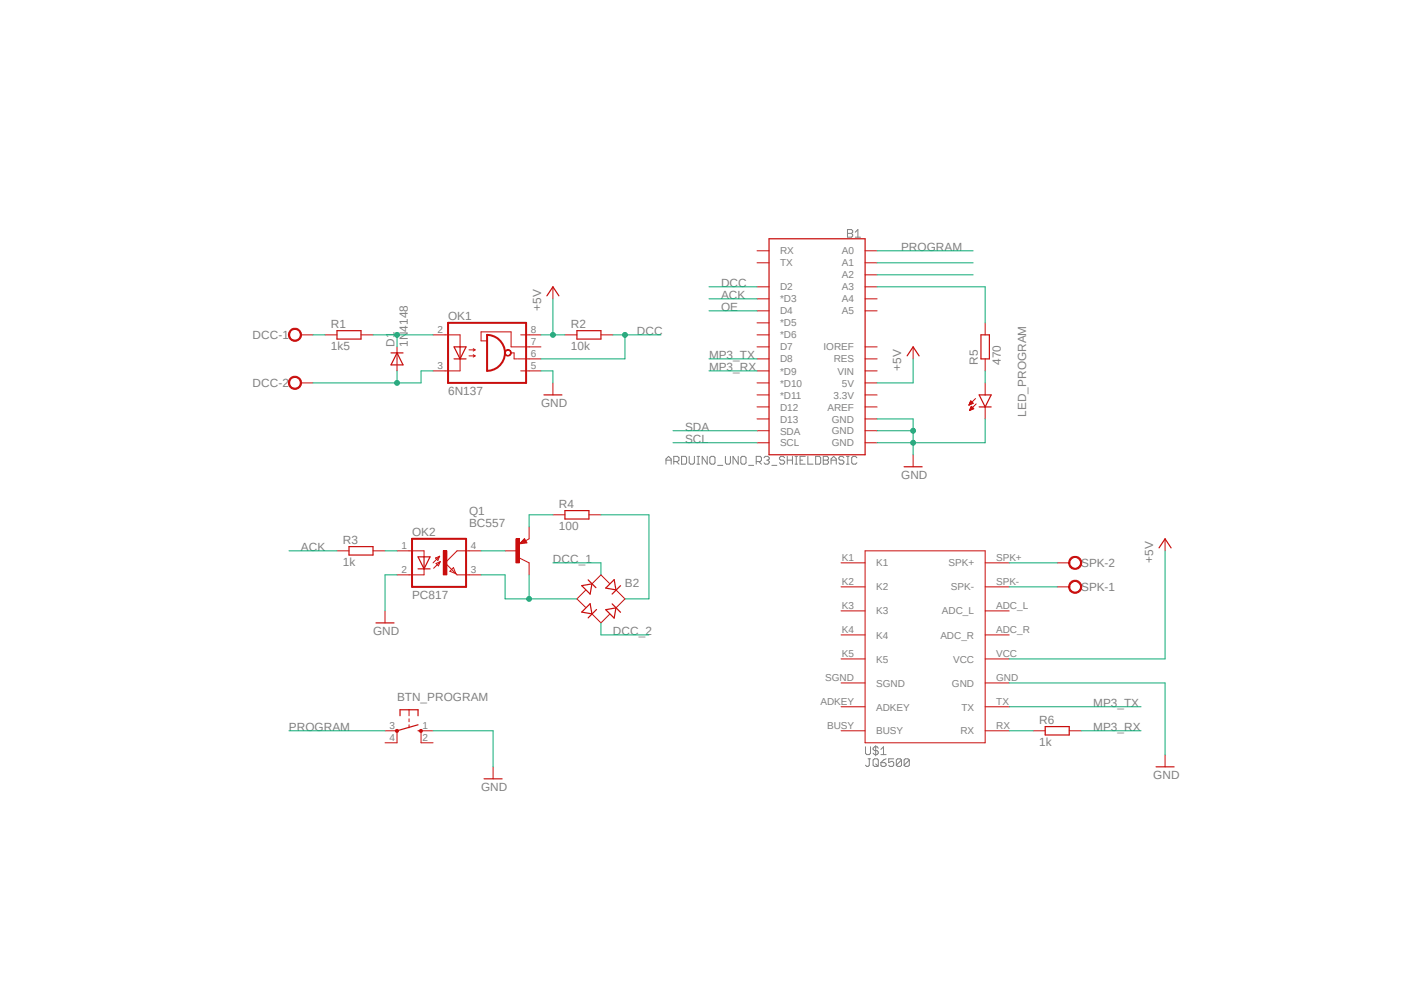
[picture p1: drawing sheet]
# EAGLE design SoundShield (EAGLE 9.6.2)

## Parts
B1  ARDUINO_UNO_R3_SHIELDBASIC  [UNO_R3_SHIELD]
B2  RB1A  [RB1A]
BTN_PROGRAM  10-XX  [B3F-10XX]
D1  1N4148  1N4148DO35-7  [DO35-7]
DCC  W237-102  [W237-102]
LED_PROGRAM  LED3MM  [LED3MM]
OK1  6N137  [DIL08]
OK2  PC817  [DIL04]
Q1  BC557  [TO92]
R1  1k5  R-EU_0207/2V  [0207/2V]
R2  10k  R-EU_0207/2V  [0207/2V]
R3  1k  R-EU_0207/2V  [0207/2V]
R4  100  R-EU_0207/2V  [0207/2V]
R5  470  R-EU_0207/2V  [0207/2V]
R6  1k  R-EU_0207/2V  [0207/2V]
SPK  W237-102  [W237-102]
U$1  JQ6500  [JQ6500-PACKAGE]

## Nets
+5V: B1.5V OK1.8(VCC) R2.1 U$1.VCC
ACK: B1.D3(*D3) R3.1
DCC [dcc]: B1.D2 OK1.6(VO) R2.2
DCC_1 [dcc]: B2.AC1 DCC.1 R1.1
DCC_2 [dcc]: B2.AC2 D1.A DCC.2 OK1.3(C)
DOWN: B1.A2
GND: B1.GND@0(GND) B1.GND@1(GND) B1.GND@2(GND) BTN_PROGRAM.1(S) LED_PROGRAM.K(C) OK1.5(GND) OK2.2(C) U$1.GND
MP3_RX: B1.D9(*D9) R6.2
MP3_TX: B1.D8 U$1.TX
N$1: B2.- OK2.3(EMIT) Q1.3(C)
N$2: D1.C OK1.2(A) R1.2
N$3: B1.A3 R5.2
N$4: LED_PROGRAM.A R5.1
N$5: SPK.2 U$1.SPK+
N$6: SPK.1 U$1.SPK-
N$8: OK2.1(A) R3.2
N$9: OK2.4(COL) Q1.2(B)
N$10: Q1.1(E) R4.1
N$11: B2.+ R4.2
N$12: R6.1 U$1.RX
OE: B1.D4
PROGRAM: B1.A0 BTN_PROGRAM.3(P)
SCL: B1.SCL
SDA: B1.SDA
UP: B1.A1
Unconnected: B1.3.3V B1.A4 B1.A5 B1.AREF B1.D5(*D5) B1.D6(*D6) B1.D7 B1.D10(*D10) B1.D11(*D11) B1.D12 B1.D13 B1.IOREF B1.RES B1.RX B1.TX B1.VIN BTN_PROGRAM.2(S1) BTN_PROGRAM.4(P1) OK1.7(VE) U$1.ADC_L U$1.ADC_R U$1.ADKEY U$1.BUSY U$1.K1 U$1.K2 U$1.K3 U$1.K4 U$1.K5 U$1.SGND

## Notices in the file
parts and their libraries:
SparkFun-Boards: Licensing: Creative Commons ShareAlike 4.0 International - https://creativecommons.org/licenses/by-sa/4.0
